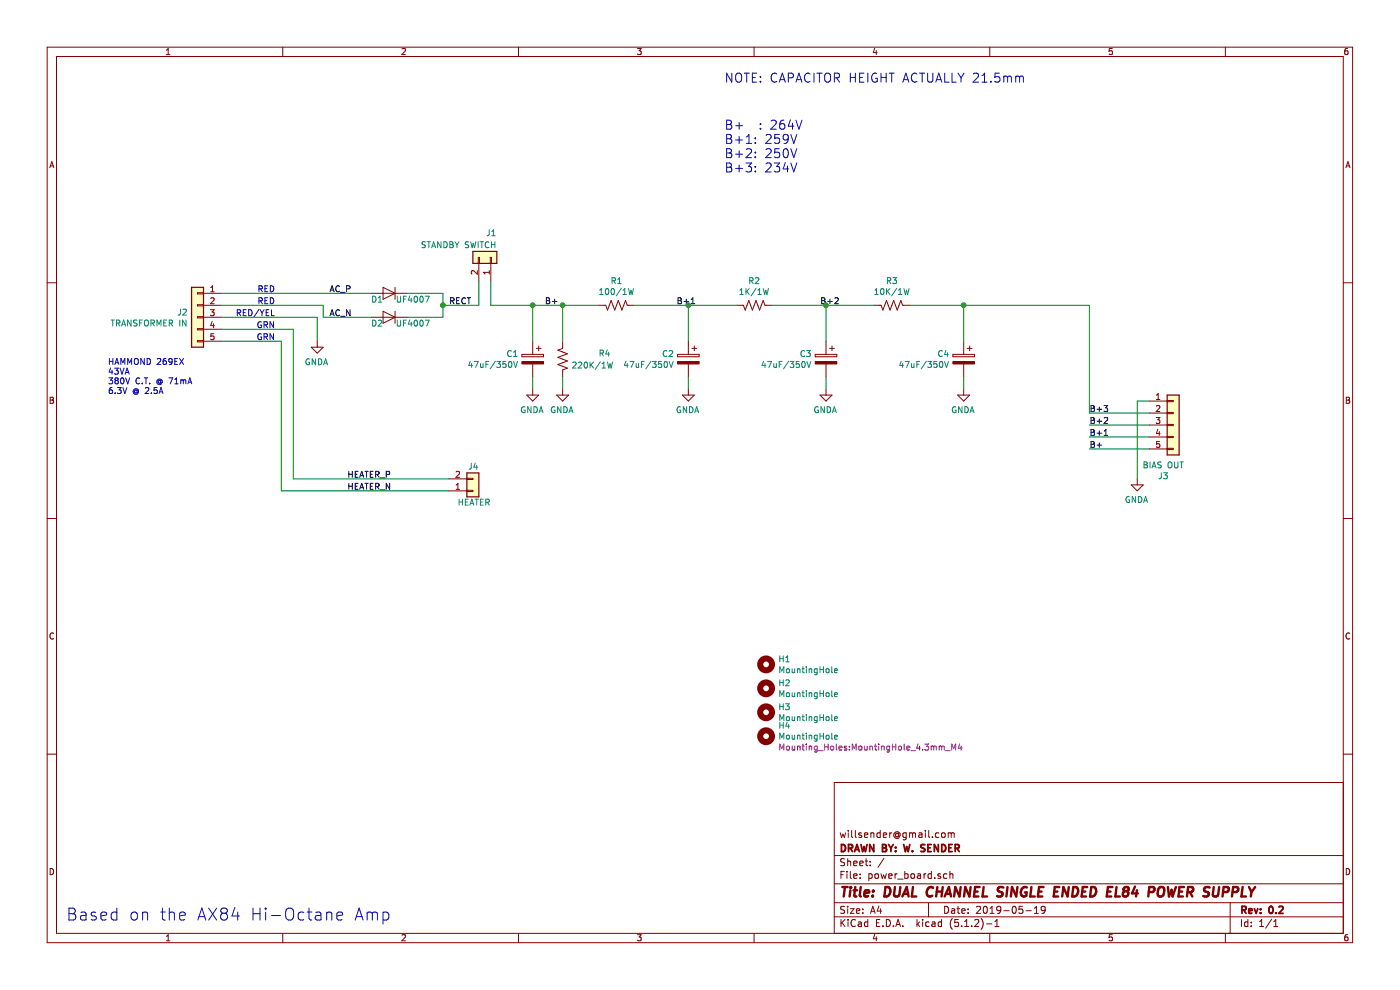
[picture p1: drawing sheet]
EESchema Schematic File Version 4
LIBS:power_board-cache
EELAYER 29 0
EELAYER END
$Descr A4 11693 8268
encoding utf-8
Sheet 1 1
Title "DUAL CHANNEL SINGLE ENDED EL84 POWER SUPPLY"
Date "2019-05-19"
Rev "0.2"
Comp "DRAWN BY: W. SENDER"
Comment1 "willsender@gmail.com"
Comment2 ""
Comment3 ""
Comment4 ""
$EndDescr
Text Notes 550  7700 0    100  ~ 0
Based on the AX84 Hi-Octane Amp
$Comp
L Connector_Generic:Conn_01x05 J2
U 1 1
P 1650 2650
F 0 "J2" H 1730 2692 50  0000 L CNN
F 1 "TRANSFORMER IN" H 1730 2601 50  0000 L CNN
F 2 "Connectors_Terminal_Blocks:TerminalBlock_Pheonix_PT-3.5mm_5pol" H 1650 2650 50  0001 C CNN
F 3 "https://media.digikey.com/pdf/Data%20Sheets/Phoenix%20Contact%20PDFs/1935190.pdf" H 1650 2650 50  0001 C CNN
F 4 "277-7675-ND" H 1650 2650 50  0001 C CNN "DIGIKEY PN"
	1    1650 2650
	-1   0    0    -1  
$EndComp
$Comp
L power:GNDA #PWR01
U 1 1
P 2650 2850
F 0 "#PWR01" H 2650 2600 50  0001 C CNN
F 1 "GNDA" H 2655 2677 50  0000 C CNN
F 2 "" H 2650 2850 50  0001 C CNN
F 3 "" H 2650 2850 50  0001 C CNN
	1    2650 2850
	-1   0    0    -1  
$EndComp
$Comp
L Device:D D1
U 1 1
P 3250 2450
F 0 "D1" H 3350 2400 50  0000 C CNN
F 1 "UF4007" H 3050 2400 50  0000 C CNN
F 2 "Diodes_THT:D_DO-41_SOD81_P10.16mm_Horizontal" H 3250 2450 50  0001 C CNN
F 3 "http://www.vishay.com/docs/88755/uf4001.pdf" H 3250 2450 50  0001 C CNN
F 4 "UF4007-E3/54GICT-ND" H 3250 2450 50  0001 C CNN "DIGIKEY PN"
	1    3250 2450
	-1   0    0    -1  
$EndComp
$Comp
L Device:D D2
U 1 1
P 3250 2650
F 0 "D2" H 3350 2600 50  0000 C CNN
F 1 "UF4007" H 3050 2600 50  0000 C CNN
F 2 "Diodes_THT:D_DO-41_SOD81_P10.16mm_Horizontal" H 3250 2650 50  0001 C CNN
F 3 "http://www.vishay.com/docs/88755/uf4001.pdf" H 3250 2650 50  0001 C CNN
F 4 "UF4007-E3/54GICT-ND" H 3250 2650 50  0001 C CNN "DIGIKEY PN"
	1    3250 2650
	-1   0    0    -1  
$EndComp
Wire Wire Line
	3400 2650 3700 2650
Wire Wire Line
	3700 2650 3700 2550
Wire Wire Line
	3700 2450 3400 2450
$Comp
L Connector_Generic:Conn_01x02 J1
U 1 1
P 4100 2150
F 0 "J1" V 4300 2200 50  0000 R CNN
F 1 "STANDBY SWITCH" V 4200 2200 50  0000 R CNN
F 2 "Connectors_Terminal_Blocks:TerminalBlock_Pheonix_PT-3.5mm_2pol" H 4100 2150 50  0001 C CNN
F 3 "https://media.digikey.com/pdf/Data%20Sheets/Phoenix%20Contact%20PDFs/Combicon%20Compact%20Series.pdf" H 4100 2150 50  0001 C CNN
F 4 "277-6354-ND" H 4100 2150 50  0001 C CNN "DIGIKEY PN"
	1    4100 2150
	0    1    -1   0   
$EndComp
Wire Wire Line
	3700 2550 4000 2550
Wire Wire Line
	4000 2550 4000 2350
Connection ~ 3700 2550
Wire Wire Line
	3700 2550 3700 2450
Wire Wire Line
	4100 2350 4100 2550
Wire Wire Line
	3100 2450 1850 2450
Wire Wire Line
	1850 2750 2450 2750
Wire Wire Line
	1850 2850 2350 2850
Text Notes 2300 2450 2    50   ~ 0
RED
Text Notes 2300 2650 2    50   ~ 0
RED/YEL
Text Notes 2300 2550 2    50   ~ 0
RED
Text Notes 2300 2750 2    50   ~ 0
GRN
Text Notes 2300 2850 2    50   ~ 0
GRN
$Comp
L Connector_Generic:Conn_01x02 J4
U 1 1
P 3950 4100
F 0 "J4" H 4000 3900 50  0000 R CNN
F 1 "HEATER" H 4100 4200 50  0000 R CNN
F 2 "Connectors_Terminal_Blocks:TerminalBlock_Pheonix_PT-3.5mm_2pol" H 3950 4100 50  0001 C CNN
F 3 "https://media.digikey.com/pdf/Data%20Sheets/Phoenix%20Contact%20PDFs/Combicon%20Compact%20Series.pdf" H 3950 4100 50  0001 C CNN
F 4 "277-6354-ND" H 3950 4100 50  0001 C CNN "DIGIKEY PN"
	1    3950 4100
	1    0    0    1   
$EndComp
Wire Wire Line
	2650 2650 1850 2650
$Comp
L Device:R_US R1
U 1 1
P 5150 2550
F 0 "R1" V 4945 2550 50  0000 C CNN
F 1 "100/1W" V 5036 2550 50  0000 C CNN
F 2 "Resistors_THT:R_Axial_DIN0207_L6.3mm_D2.5mm_P10.16mm_Horizontal" V 5190 2540 50  0001 C CNN
F 3 "http://www.yageo.com/documents/recent/Yageo%20LR_FMP_2013.pdf" H 5150 2550 50  0001 C CNN
F 4 "100WCT-ND" H 5150 2550 50  0001 C CNN "DIGIKEY PN"
	1    5150 2550
	0    -1   1    0   
$EndComp
$Comp
L Device:CP C1
U 1 1
P 4450 3000
F 0 "C1" H 4568 3046 50  0000 L CNN
F 1 "47uF/350V" H 4568 2955 50  0000 L CNN
F 2 "Capacitors_THT:CP_Radial_D16.0mm_P7.50mm" H 4488 2850 50  0001 C CNN
F 3 "http://nichicon-us.com/english/products/pdfs/e-ucs.pdf" H 4450 3000 50  0001 C CNN
F 4 "493-14944-ND" H 4450 3000 50  0001 C CNN "DIGIKEY PN"
	1    4450 3000
	-1   0    0    -1  
$EndComp
$Comp
L Device:R_US R4
U 1 1
P 4700 3000
F 0 "R4" H 4350 3050 50  0000 C CNN
F 1 "220K/1W" H 4450 2950 50  0000 C CNN
F 2 "Resistors_THT:R_Axial_DIN0207_L6.3mm_D2.5mm_P10.16mm_Horizontal" V 4740 2990 50  0001 C CNN
F 3 "http://www.yageo.com/documents/recent/Yageo%20LR_FMP_2013.pdf" H 4700 3000 50  0001 C CNN
F 4 "220KWCT-ND" H 4700 3000 50  0001 C CNN "DIGIKEY PN"
	1    4700 3000
	-1   0    0    -1  
$EndComp
Wire Wire Line
	2650 2850 2650 2650
Wire Wire Line
	4450 2850 4450 2550
Connection ~ 4450 2550
Wire Wire Line
	4450 2550 4100 2550
Wire Wire Line
	4700 2850 4700 2550
Connection ~ 4700 2550
Wire Wire Line
	4700 2550 4450 2550
$Comp
L power:GNDA #PWR02
U 1 1
P 4450 3250
F 0 "#PWR02" H 4450 3000 50  0001 C CNN
F 1 "GNDA" H 4455 3077 50  0000 C CNN
F 2 "" H 4450 3250 50  0001 C CNN
F 3 "" H 4450 3250 50  0001 C CNN
	1    4450 3250
	-1   0    0    -1  
$EndComp
$Comp
L power:GNDA #PWR03
U 1 1
P 4700 3250
F 0 "#PWR03" H 4700 3000 50  0001 C CNN
F 1 "GNDA" H 4705 3077 50  0000 C CNN
F 2 "" H 4700 3250 50  0001 C CNN
F 3 "" H 4700 3250 50  0001 C CNN
	1    4700 3250
	-1   0    0    -1  
$EndComp
Wire Wire Line
	4700 3150 4700 3250
Wire Wire Line
	4450 3250 4450 3150
$Comp
L Device:CP C2
U 1 1
P 5750 3000
F 0 "C2" H 5868 3046 50  0000 L CNN
F 1 "47uF/350V" H 5868 2955 50  0000 L CNN
F 2 "Capacitors_THT:CP_Radial_D16.0mm_P7.50mm" H 5788 2850 50  0001 C CNN
F 3 "http://nichicon-us.com/english/products/pdfs/e-ucs.pdf" H 5750 3000 50  0001 C CNN
F 4 "493-14944-ND" H 5750 3000 50  0001 C CNN "DIGIKEY PN"
	1    5750 3000
	-1   0    0    -1  
$EndComp
Wire Wire Line
	5750 2850 5750 2550
$Comp
L power:GNDA #PWR04
U 1 1
P 5750 3250
F 0 "#PWR04" H 5750 3000 50  0001 C CNN
F 1 "GNDA" H 5755 3077 50  0000 C CNN
F 2 "" H 5750 3250 50  0001 C CNN
F 3 "" H 5750 3250 50  0001 C CNN
	1    5750 3250
	-1   0    0    -1  
$EndComp
Wire Wire Line
	5750 3250 5750 3150
Wire Wire Line
	5750 2550 5300 2550
Wire Wire Line
	5000 2550 4700 2550
$Comp
L Device:R_US R2
U 1 1
P 6300 2550
F 0 "R2" V 6095 2550 50  0000 C CNN
F 1 "1K/1W" V 6186 2550 50  0000 C CNN
F 2 "Resistors_THT:R_Axial_DIN0207_L6.3mm_D2.5mm_P10.16mm_Horizontal" V 6340 2540 50  0001 C CNN
F 3 "http://www.yageo.com/documents/recent/Yageo%20LR_FMP_2013.pdf" H 6300 2550 50  0001 C CNN
F 4 "1KWCT-ND" H 6300 2550 50  0001 C CNN "DIGIKEY PN"
	1    6300 2550
	0    -1   1    0   
$EndComp
$Comp
L Device:CP C3
U 1 1
P 6900 3000
F 0 "C3" H 7018 3046 50  0000 L CNN
F 1 "47uF/350V" H 7018 2955 50  0000 L CNN
F 2 "Capacitors_THT:CP_Radial_D16.0mm_P7.50mm" H 6938 2850 50  0001 C CNN
F 3 "http://nichicon-us.com/english/products/pdfs/e-ucs.pdf" H 6900 3000 50  0001 C CNN
F 4 "493-14944-ND" H 6900 3000 50  0001 C CNN "DIGIKEY PN"
	1    6900 3000
	-1   0    0    -1  
$EndComp
Wire Wire Line
	6900 2850 6900 2550
$Comp
L power:GNDA #PWR05
U 1 1
P 6900 3250
F 0 "#PWR05" H 6900 3000 50  0001 C CNN
F 1 "GNDA" H 6905 3077 50  0000 C CNN
F 2 "" H 6900 3250 50  0001 C CNN
F 3 "" H 6900 3250 50  0001 C CNN
	1    6900 3250
	-1   0    0    -1  
$EndComp
Wire Wire Line
	6900 3250 6900 3150
Wire Wire Line
	6900 2550 6450 2550
Wire Wire Line
	6150 2550 5750 2550
Connection ~ 5750 2550
$Comp
L Device:R_US R3
U 1 1
P 7450 2550
F 0 "R3" V 7245 2550 50  0000 C CNN
F 1 "10K/1W" V 7336 2550 50  0000 C CNN
F 2 "Resistors_THT:R_Axial_DIN0207_L6.3mm_D2.5mm_P10.16mm_Horizontal" V 7490 2540 50  0001 C CNN
F 3 "http://www.yageo.com/documents/recent/Yageo%20LR_FMP_2013.pdf" H 7450 2550 50  0001 C CNN
F 4 "10KWCT-ND" H 7450 2550 50  0001 C CNN "DIGIKEY PN"
	1    7450 2550
	0    -1   1    0   
$EndComp
$Comp
L Device:CP C4
U 1 1
P 8050 3000
F 0 "C4" H 8168 3046 50  0000 L CNN
F 1 "47uF/350V" H 8168 2955 50  0000 L CNN
F 2 "Capacitors_THT:CP_Radial_D16.0mm_P7.50mm" H 8088 2850 50  0001 C CNN
F 3 "http://nichicon-us.com/english/products/pdfs/e-ucs.pdf" H 8050 3000 50  0001 C CNN
F 4 "493-14944-ND" H 8050 3000 50  0001 C CNN "DIGIKEY PN"
	1    8050 3000
	-1   0    0    -1  
$EndComp
Wire Wire Line
	8050 2850 8050 2550
$Comp
L power:GNDA #PWR06
U 1 1
P 8050 3250
F 0 "#PWR06" H 8050 3000 50  0001 C CNN
F 1 "GNDA" H 8055 3077 50  0000 C CNN
F 2 "" H 8050 3250 50  0001 C CNN
F 3 "" H 8050 3250 50  0001 C CNN
	1    8050 3250
	-1   0    0    -1  
$EndComp
Wire Wire Line
	8050 3250 8050 3150
Wire Wire Line
	8050 2550 7600 2550
Wire Wire Line
	7300 2550 6900 2550
Connection ~ 6900 2550
$Comp
L Connector_Generic:Conn_01x05 J3
U 1 1
P 9800 3550
F 0 "J3" H 9718 3125 50  0000 C CNN
F 1 "BIAS OUT" H 9718 3216 50  0000 C CNN
F 2 "Connectors_Terminal_Blocks:TerminalBlock_Pheonix_PT-3.5mm_5pol" H 9800 3550 50  0001 C CNN
F 3 "https://media.digikey.com/pdf/Data%20Sheets/Phoenix%20Contact%20PDFs/1935190.pdf" H 9800 3550 50  0001 C CNN
F 4 "277-7675-ND" H 9800 3550 50  0001 C CNN "DIGIKEY PN"
	1    9800 3550
	1    0    0    -1  
$EndComp
$Comp
L power:GNDA #PWR07
U 1 1
P 9500 4000
F 0 "#PWR07" H 9500 3750 50  0001 C CNN
F 1 "GNDA" H 9505 3827 50  0000 C CNN
F 2 "" H 9500 4000 50  0001 C CNN
F 3 "" H 9500 4000 50  0001 C CNN
	1    9500 4000
	-1   0    0    -1  
$EndComp
Wire Wire Line
	8050 2550 9100 2550
Wire Wire Line
	9100 2550 9100 3450
Wire Wire Line
	9100 3450 9600 3450
Connection ~ 8050 2550
Text Label 9100 3450 0    50   ~ 0
B+3
Text Label 6850 2550 0    50   ~ 0
B+2
Text Label 5650 2550 0    50   ~ 0
B+1
Text Label 4550 2550 0    50   ~ 0
B+
Wire Wire Line
	9600 3550 9100 3550
Wire Wire Line
	9600 3650 9100 3650
Wire Wire Line
	9600 3750 9100 3750
Text Label 9100 3550 0    50   ~ 0
B+2
Text Label 9100 3650 0    50   ~ 0
B+1
Text Label 9100 3750 0    50   ~ 0
B+
Wire Wire Line
	3750 4000 2450 4000
Wire Wire Line
	2450 4000 2450 2750
Wire Wire Line
	2350 2850 2350 4100
Wire Wire Line
	2350 4100 3750 4100
Text Notes 6050 1450 0    75   ~ 0
B+  : 264V\nB+1: 259V\nB+2: 250V\nB+3: 234V\n
Text Notes 6050 700  0    75   ~ 0
NOTE: CAPACITOR HEIGHT ACTUALLY 21.5mm
$Comp
L Mechanical:MountingHole H1
U 1 1
P 6400 5550
F 0 "H1" H 6500 5596 50  0000 L CNN
F 1 "MountingHole" H 6500 5505 50  0000 L CNN
F 2 "Mounting_Holes:MountingHole_4.3mm_M4" H 6400 5550 50  0001 C CNN
F 3 "~" H 6400 5550 50  0001 C CNN
	1    6400 5550
	1    0    0    -1  
$EndComp
$Comp
L Mechanical:MountingHole H2
U 1 1
P 6400 5750
F 0 "H2" H 6500 5796 50  0000 L CNN
F 1 "MountingHole" H 6500 5705 50  0000 L CNN
F 2 "Mounting_Holes:MountingHole_4.3mm_M4" H 6400 5750 50  0001 C CNN
F 3 "~" H 6400 5750 50  0001 C CNN
	1    6400 5750
	1    0    0    -1  
$EndComp
$Comp
L Mechanical:MountingHole H3
U 1 1
P 6400 5950
F 0 "H3" H 6500 5996 50  0000 L CNN
F 1 "MountingHole" H 6500 5905 50  0000 L CNN
F 2 "Mounting_Holes:MountingHole_4.3mm_M4" H 6400 5950 50  0001 C CNN
F 3 "~" H 6400 5950 50  0001 C CNN
	1    6400 5950
	1    0    0    -1  
$EndComp
$Comp
L Mechanical:MountingHole H4
U 1 1
P 6400 6150
F 0 "H4" H 6500 6241 50  0000 L CNN
F 1 "MountingHole" H 6500 6150 50  0000 L CNN
F 2 "Mounting_Holes:MountingHole_4.3mm_M4" H 6500 6059 50  0000 L CNN
F 3 "~" H 6400 6150 50  0001 C CNN
	1    6400 6150
	1    0    0    -1  
$EndComp
Text Notes 900  3300 0    50   ~ 0
HAMMOND 269EX\n43VA\n380V C.T. @ 71mA\n6.3V @ 2.5A
Text Label 2750 2450 0    50   ~ 0
AC_P
Text Label 2750 2650 0    50   ~ 0
AC_N
Text Label 2900 4000 0    50   ~ 0
HEATER_P
Text Label 2900 4100 0    50   ~ 0
HEATER_N
Text Label 3750 2550 0    50   ~ 0
RECT
Wire Wire Line
	9500 3350 9600 3350
Wire Wire Line
	9500 3350 9500 4000
Wire Wire Line
	1850 2550 2700 2550
Wire Wire Line
	2700 2550 2700 2650
Wire Wire Line
	2700 2650 3100 2650
$EndSCHEMATC
